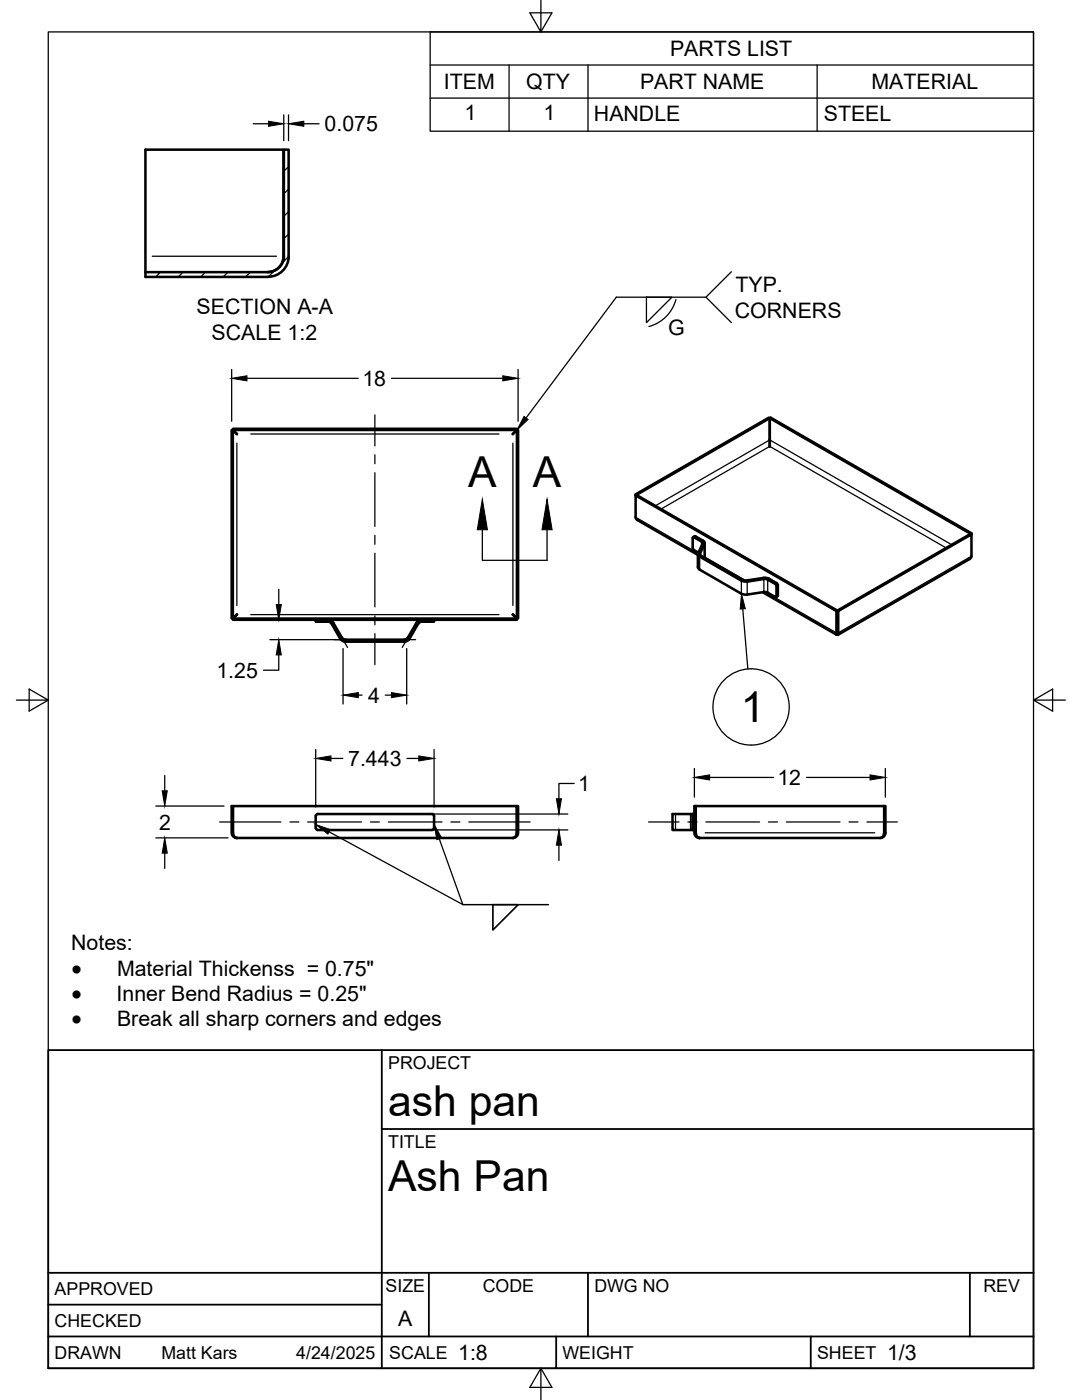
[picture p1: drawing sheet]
<svg xmlns="http://www.w3.org/2000/svg" width="216mm" height="279mm" viewBox="0 0 216 279" stroke-linecap="round" stroke-linejoin="round" font-family="sans-serif">
<!-- layer: Visible -->
<g fill="none" stroke="#000" stroke-width=".51">
<path d="M29 54.3h24.5M56.4 52.3l.2-1.2v-21.2h-27.6v25.4h24.5M56.6 51.1a3.2 3.2 0 0 1-3.2 3.2M56.6 51.1v-21.2h1v21.2a4.1 4.1 0 0 1-4.1 4.1M56.7 51.1a3.2 3.2 0 0 1-3.2 3.2M46.2 85.8h.3v37.6h-.3zM46.5 85.8l.8 .8-.8-.8M46.5 85.6h56.6v.2h-56.6zM103.1 85.8l-.8 .8 .8-.8M103.1 85.8h.3v37.6h-.3zM126.8 98.7l.2 .1M127 98.8l26.6-15.3 40.1 23.1 .1-.2"/>
<path d="M127 98.8l40.1 23.1M153.6 87.8v1.3M153.6 87.8v-4.3l-.2-.1-26.6 15.3v.2l.2-.1M153.6 89.1h.1M153.6 87.8v-4.3l.2-.1 40 23v.2h-.1l-26.6 15.3M138.5 107.2l1.5 .9M138.5 109.8l.9 .5M138.5 107.2h-.1l-.2 .2v1.9l.3 .5M138.6 107l-.3 .2M138.6 107l1.7 .9 .2 .2 .1 .5M139.3 110.7l-12.2-7-.3-.4v-4.4l40.1 23v4.8l.2-.5M139.3 110.6v2.6l.1 .3 8.5 5 .9 .2 3.6-.5"/>
<path d="M139.3 110.4v.2l.3 .5 8.3 4.8 1.2 .2M139.7 110.5l.2 .4M139.9 110.9l8.6 4.9 4.4-.5 2 1.1 .3 .4M140 108.1l.2 .4M140.2 108.5l-.9 1.9M140.6 108.6l-.9 1.9M140.6 108.4l-.1 2.9M149.1 116.1l3.6-.6 .5 .2 1.5 .8M152.2 118.2l14.7 8.5M152.4 118.1l.8 .2 1.5 .8M154.7 116.5l.2 .5v2v.1h-.2M155.2 116.9v1.9"/>
<path d="M155.2 118.8l-.3 .3M46.5 123.4l.8-.7-.8 .7M46.5 123.4h56.6v.3h-56.6zM63 123.7v.4h2.5M65.5 124.1l.7 .4 1.7 3a1.25 1.25 0 0 0 1 .6h11.8M65.5 123.7a1.2 1.2 0 0 1 1 .6M66.5 124.3l1.7 3 .5 .3 12 .1M83.1 124.3l-1.7 3-.7 .4M84.1 123.7a1.2 1.2 0 0 0-1 .6M86.6 123.7v.4h-2.5l-.5 .2-1.9 3.2a1.18 1.18 0 0 1-1 .6M103.1 123.4l-.8-.7 .8 .7M166.9 121.9h.2v4.3"/>
<path d="M167.1 126.2h.1M167.1 126.4h.1M167.1 126.2l.1 .5 .1-4.8 26.5-15.3v4.5l-.2 .3-26.4 15.3M167.3 121.9h-.2v4.3M46.5 166.2v-5.3h-.3v5.4l.4 .7 .7 .2M46.5 166.2v.3M46.5 160.9h56.6v5.3l-.2 .7-.5 .3h-55.2l-.4-.2-.3-.5zM63 162.9v2.3M63 162.8l.4-.3h22.8h.2l.2 .3M63 165.2l.2 .4h.2M63.4 165.7h22.8M86.6 165.2l-.2 .4h-.2"/>
<path d="M86.6 162.9v2.3M103.1 166.2v-5.3h.3v5.4l-.4 .7-.7 .2M103.1 166.2v.3M138.2 162.5v3.2h.4M138.2 162.5h-4v3.2h4M138.2 162.5h.4M138.8 166.2l.1 .3M138.8 166.2v-5.3h-.2v5.5l.3 .6 .7 .2M138.8 160.9h37.6v5.5l-.3 .6-.4 .2h-36.1l-.5-.2-.3-.6zM176.4 166.2v-5.3h.3v5.4l-.4 .7-.7 .2M176.4 166.2v.3"/>
</g>
<!-- layer: Visible Narrow -->
<g fill="none" stroke="#000" stroke-width=".25">
<path d="M30.4 51.1h24.8M47.3 88.4v32.4M50 86.6h49.6M102.3 88.4v32.4M126.8 103.2l12.5 7.2M130.8 100.9l22.8-13.1 36.3 20.9M131.9 101.6l21.7-12.5 35.2 20.2M138.8 107.1l-.3 .1M139.6 111.1v2.6M139.7 110.5v.2M140 108.1v.9M140.6 108.6v2.5l8.2 4.8"/>
<path d="M147.9 115.9v2.6M149.1 116.1v2.6M152.4 115.5v2.7M152.7 118.2l14.2 8.1 .2-.1M153.2 115.7v2.6M154.9 116.4l-.2 .1M155.2 116.9l-.3 .1M155.2 118.8l-.3 .2M193.8 111l-26.5 15.3-.2-.1M50 122.7h49.6M63.4 123.7v.4M86.2 123.7v.4"/>
<path d="M134.8 162.6v2.9M137.8 162.6v2.9M138.2 162.9h.3M138.2 165.2h.3M138.6 166.2h.2M140.7 166.2h33.8M176.4 166.2h.3"/>
</g>
<!-- layer: Border -->
<path d="M9.6 6.4h196.6v266.7h-196.6zM107.9 0v6.4l-2.2-3.8h4.4l-2.2 3.8M3.3 139.7h6.3l-3.8-2.2v4.4l3.8-2.2M206.2 139.7l3.8 2.2v-4.4l-3.8 2.2h6.4M107.9 273.1l2.2 3.8h-4.4l2.2-3.8v6.3" fill="none" stroke="#000" stroke-width=".25"/>
<!-- layer: Titleblock -->
<path d="M9.6 209.6h196.6v63.5h-196.6zM76.2 209.6v63.5M76.2 225.3h130M9.6 254h196.6M85.6 254v12.7M117.3 254v12.7M193.5 254v12.7M9.6 266.7h196.6M9.6 260.4h66.6M111 266.7v6.4M161.8 266.7v6.4" fill="none" stroke="#000" stroke-width=".36"/>
<!-- layer: Parts Lists -->
<path d="M85.8 6.4h120.4v19.8h-120.4zM85.8 13h120.4M85.8 19.6h120.4M101.6 13v13.2M117.3 13v13.2M163 13v13.2" fill="none" stroke="#000" stroke-width=".25"/>
<!-- layer: Balloons -->
<circle cx="149.9" cy="141.1" r="7.6" fill="none" stroke="#000" stroke-width=".25"/>
<!-- layer: 0 -->
<path d="M148 118.5l.7 3-1 .1z" fill="#000" stroke="#000" stroke-width=".2"/>
<path d="M148.2 121.5l1 12" fill="none" stroke="#000" stroke-width=".25"/>
<!-- layer: FD_Dimensions -->
<g fill="none" stroke="#000" stroke-width=".25">
<path d="M50.5 24.7h3.1M56.6 22.9v5.2M57.6 22.9v5.2M60.6 24.7h3.1M46.2 73.7v10.4M49.3 75.5h22.2M78.1 75.5h22.2M103.4 73.7v10.4M55.6 117.6v3.1M53.8 127.7h25.1M53.8 123.7h37.3M55.6 130.7v3.1h-3"/>
<path d="M68.5 129.4v11.1M71.5 138.7h.7M76.9 138.7h1.2M81.2 129.4v11.1M32.9 154.8v3M63 149.6v11.5M66 151.4h2.4M81.2 151.4h2.4M86.6 149.6v11.5M114.6 156.4h-3.1v3M138.6 153.4v5.7M141.6 155.2h12.7"/>
<path d="M160.9 155.2h12.7M176.7 153.4v5.7M31.1 167.2h14.4M31.1 160.9h13.6M32.9 170.3v3M82.5 165.6h30.8M82.5 162.5h30.8M111.5 168.7v3"/>
</g>
<g fill="#000" stroke="#000" stroke-width=".2">
<path d="M53.6 24.2l3 .5-3 .5zM57.6 24.7l3-.5v1zM46.2 75.5l3.1-.5v1zM100.3 75l3.1 .5-3.1 .5zM55.1 120.7h1l-.5 3zM55.6 127.7l.5 3h-1zM68.5 138.7l3-.5v1zM78.1 138.2l3.1 .5-3.1 .5zM32.4 157.8h1l-.5 3.1zM63 151.4l3-.5v1zM83.6 150.9l3 .5-3 .5zM111 159.4h1l-.5 3.1z"/>
<path d="M138.6 155.2l3-.6v1.1zM173.6 154.6l3.1 .6-3.1 .5zM32.9 167.2l.5 3.1h-1zM111.5 165.6l.5 3.1h-1z"/>
</g>
<!-- layer: Smart Centers -->
<g fill="none" stroke="#000" stroke-width=".25">
<path d="M74.8 82.8v6.2M74.8 90.8v1.7M74.8 94.3v10.8M74.8 106.8v1.8M74.8 110.4v10.7M74.8 122.9v1.8M74.8 126.5v6.2M43.8 164h12.2M57.8 164h1.8M61.4 164h10.7M73.9 164h1.8M77.5 164h10.7"/>
<path d="M90 164h1.8M93.6 164h12.2M129.4 164h6.1M137.3 164h1.8M140.8 164h10.8M153.3 164h1.8M156.9 164h10.7M169.4 164h1.8M173 164h6"/>
</g>
<!-- layer: Edge Extensions -->
<path d="M66.7 127.7h2.2M68.2 127.3l1.1 1.9M80.7 127.7h2.2M81.4 127.3l-1.1 1.9" fill="none" stroke="#000" stroke-width=".25"/>
<!-- layer: Hatching -->
<path d="M57.6 33.3l-1 .9M57.6 37.7l-1 1M32 54.3l-.9 .9M36.5 54.3l-.9 .9M41 54.3l-.9 .9M45.5 54.3l-.9 .9M50 54.3l-1 .9M54.8 54l-1.3 1.2M57.6 42.2l-1 1M57.6 46.7l-1 1M57.6 51.2l-1.3 1.3" fill="none" stroke="#000" stroke-width=".25"/>
<!-- layer: Section Lines -->
<path d="M96.2 105.7v6.1h13v-6.1" fill="none" stroke="#000" stroke-width=".25"/>
<path d="M96.2 99.6l1.1 6.1h-2.1zM109.2 99.6l1 6.1h-2.1z" fill="#000" stroke="#000" stroke-width=".2"/>
<path d="M129 59.3h5.1l-5.1 5.1zM134.9 59.8a7.6 7.6 0 0 1-5.4 5.4M140.9 59.3l5 5.1M145.9 54.2l-5 5.1h-17.9l-18 24.1M65.7 166l26.7 14.5h17h-17l-4.7-13.1M98.3 180.5h5.1l-5.1 5.1z" fill="none" stroke="#000" stroke-width=".25"/>
<path d="M104.6 83.1l.8 .6-2.3 2.2zM63 164.5l2.9 1.1-.5 .9zM86.6 164.5l1.5 2.7-.9 .4z" fill="#000" stroke="#000" stroke-width=".2"/>
<g font-size="8.5">
<text x="93.4" y="97.1">A</text>
<text x="106.3" y="97.1">A</text>
<text x="147.8" y="144.2">1</text>
<text x="77.4" y="222.8">ash pan</text>
<text x="77.4" y="237.8">Ash Pan</text>
</g>
<g font-size="4.5">
<text x="14.3" y="194.7">·</text>
<text x="14.3" y="199.8">·</text>
<text x="14.3" y="204.9">·</text>
</g>
<g font-size="4.3">
<text x="133.7" y="11.2">PARTS LIST</text>
<text x="88.6" y="17.8">ITEM</text>
<text x="105" y="17.7">QTY</text>
<text x="127.7" y="17.8">PART NAME</text>
<text x="173.9" y="17.8">MATERIAL</text>
<text x="92.7" y="23.9">1</text>
<text x="108.4" y="23.9">1</text>
<text x="64.8" y="26.2">0.075</text>
<text x="118.5" y="24.2">HANDLE</text>
<text x="164.4" y="24.2">STEEL</text>
<text x="146.7" y="58.2">TYP.</text>
<text x="39.2" y="62.7">SECTION A-A</text>
<text x="146.6" y="63.4">CORNERS</text>
<text x="42.2" y="67.8">SCALE 1:2</text>
<text x="133.3" y="67">G</text>
<text x="72.3" y="77">18</text>
<text x="43.2" y="135.3">1.25</text>
<text x="73.4" y="140.3">4</text>
<text x="69.5" y="152.8">7.443</text>
<text x="115.4" y="157.9">1</text>
<text x="155.1" y="156.7">12</text>
<text x="31.7" y="165.6">2</text>
<text x="14.2" y="189.6">Notes:</text>
<text x="23.3" y="194.7">Material Thickenss = 0.75&quot;</text>
<text x="23.3" y="199.8">Inner Bend Radius = 0.25&quot;</text>
<text x="23.3" y="204.9">Break all sharp corners and edges</text>
<text x="79.5" y="264.5">A</text>
<text x="91.4" y="271.4">1:8</text>
<text x="177" y="271.4">1/3</text>
</g>
<g font-size="3.5">
<text x="77.4" y="213.4">PROJECT</text>
<text x="77.4" y="229.1">TITLE</text>
<text x="76.9" y="257.8">SIZE</text>
<text x="96.3" y="257.8">CODE</text>
<text x="118.6" y="257.8">DWG NO</text>
<text x="196.2" y="257.8">REV</text>
<text x="10.9" y="258.5">APPROVED</text>
<text x="10.9" y="264.8">CHECKED</text>
<text x="10.9" y="271.2">DRAWN</text>
<text x="32.2" y="271.2">Matt Kars</text>
<text x="59.1" y="271.2">4/24/2025</text>
<text x="77.7" y="271.2">SCALE</text>
<text x="112.2" y="271.2">WEIGHT</text>
<text x="163" y="271.2">SHEET</text>
</g>
</svg>
